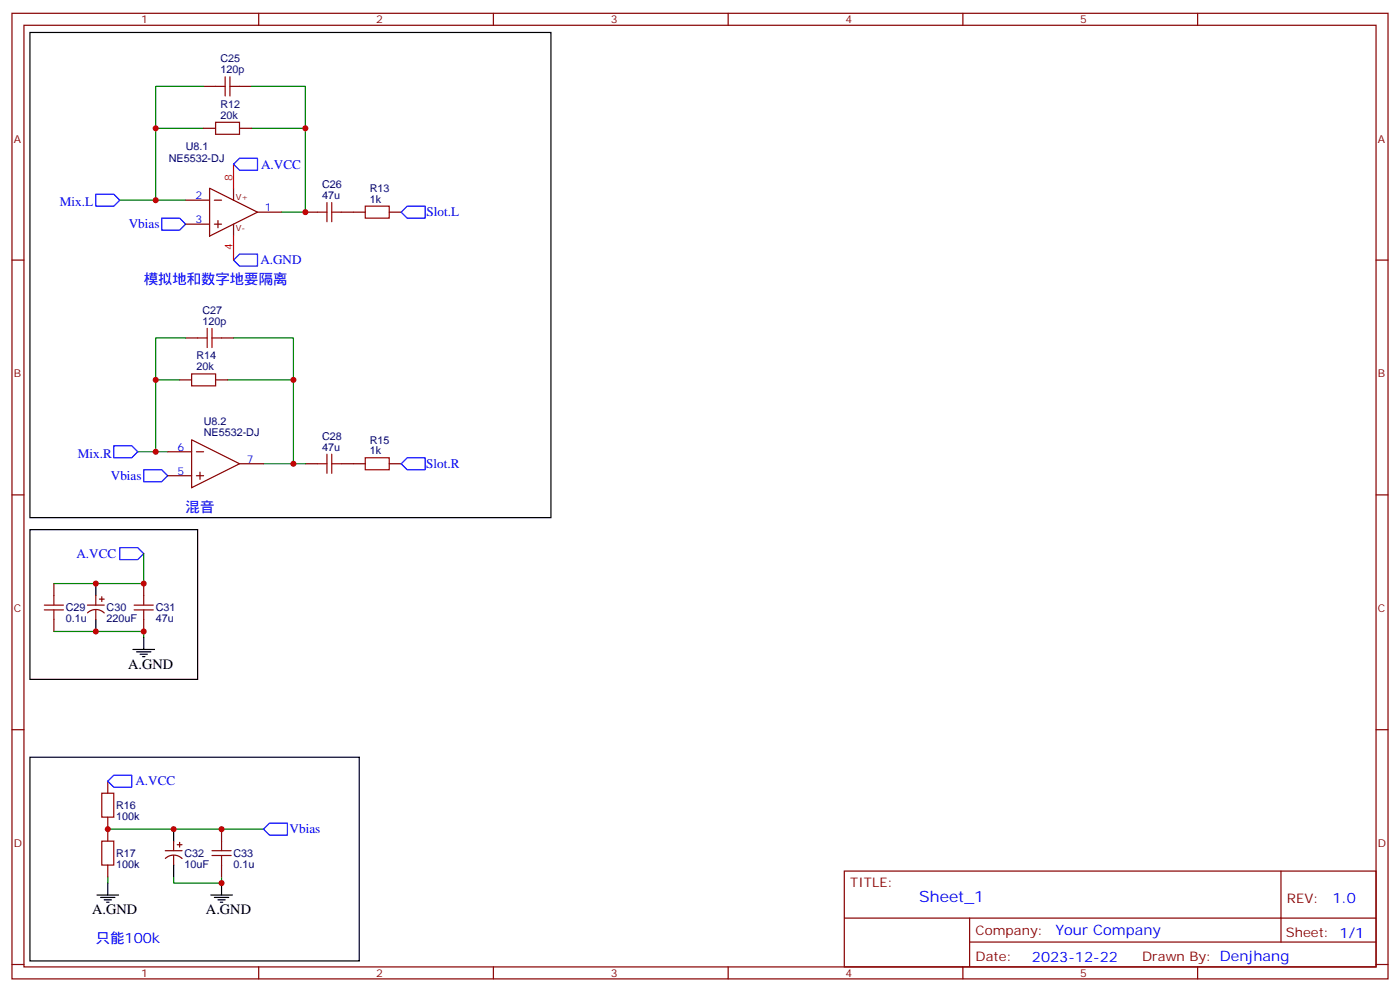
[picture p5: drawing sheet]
<svg xmlns="http://www.w3.org/2000/svg" width="412mm" height="292mm" viewBox="0 0 412 292" stroke-linecap="round" stroke-linejoin="round" font-family="sans-serif">
<g fill="none" stroke="#870000" stroke-width=".35">
<path d="M3.5 3.9h405.4v284.4h-405.4zM7.1 7.4h398.2v277.3h-398.2zM76.2 3.9v3.5M145.3 3.9v3.5M214.5 3.9v3.5M283.6 3.9v3.5M352.8 3.9v3.5M60 25.4h3.5M60 37.8h3.5M70.6 25.4h3.5M70.6 37.8h3.5M54.7 58.9h7"/>
<path d="M61.7 55.4l14.1 7.1-14.1 7zM63.1 58.9h2.2M68.8 55.4v3.5M3.5 76.6h3.6M54.7 66h7M63.1 66h2.2M64.2 64.9v2.2M68.8 66v3.5M75.8 62.5h7.1M90 62.5h3.5M100.5 62.5h7.1M114.7 62.5h3.5"/>
<path d="M405.3 76.6h3.6M54.7 99.5h3.5M65.3 99.5h3.5M52.9 111.9h3.5M63.5 111.9h3.5M49.4 133h7M56.4 129.5l14.2 7.1-14.2 7zM57.9 133h2.1M58.9 139v2.1M70.6 136.6h7M90 136.6h3.5M100.5 136.6h7.1"/>
<path d="M114.7 136.6h3.5M3.5 145.7h3.6M49.4 140.1h7M57.9 140.1h2.1M405.3 145.7h3.6M15.9 171.8v3.6M25.8 178.2h4.9M28.2 175.4v2.8M28.2 179.6v2.8M29.3 176.4h1.4M30 175.7v1.4M42.3 171.8v3.6"/>
<path d="M15.9 182.4v3.5M25.8 180.5a3.5 3.5 0 0 1 4.9 0M42.3 182.4v3.5M3.5 214.9h3.6M405.3 214.9h3.6M31.7 230v3.6M31.7 240.6v7.1M31.7 254.7v3.6M48.7 250.5h4.9M48.7 252.8a3.5 3.5 0 0 1 4.9 0M51.2 247.7v2.8M51.2 251.9v2.8"/>
<path d="M52.2 248.7h1.4M52.9 248v1.4M65.3 244.2v3.5M65.3 254.7v3.6M248.7 256.5h156.6v28.2h-156.6zM377.3 256.5v20.9M248.7 270.4h156.5M285.6 277.4h119.6M285.6 270.4v14.1M3.5 284h3.6M76.2 284.7v3.6M145.3 284.7v3.6"/>
<path d="M214.5 284.7v3.6M283.6 284.7v3.6M352.8 284.7v3.6M405.3 284h3.6"/>
</g>
<g fill="none" stroke="#000" stroke-width=".35">
<path d="M8.8 9.6h153.5v142.8h-153.5zM8.8 156h49.4v44.1h-49.4zM28.2 171.8v3.6M28.2 182.4v3.5M39.2 191.2h6.3M40.2 191.9h4.2M41.3 192.7h2.1M42 193.4h.7M42.3 187.7v3.5M8.8 223h97v60h-97zM51.2 244.2v3.5M51.2 254.7v3.6"/>
<path d="M28.6 263.6h6.3M29.6 264.3h4.3M30.7 265h2.1M31.4 265.7h.7M31.7 260v3.6M62.1 263.6h6.3M63.1 264.3h4.3M64.2 265h2.1M64.9 265.7h.7M65.3 260v3.6"/>
</g>
<path d="M28.2 57.2h5.3l1.8 1.7-1.8 1.8h-5.3zM70.6 46.6h5.2v3.5h-5.2l-1.8-1.7zM47.6 64.2h5.3l1.8 1.8-1.8 1.8h-5.3zM68.8 76.6l1.8-1.8h5.2v3.6h-5.2zM119.9 60.7h5.3v3.5h-5.3l-1.7-1.7zM33.5 131.3h5.3l1.8 1.7-1.8 1.8h-5.3zM42.3 138.3h5.3l1.8 1.8-1.8 1.8h-5.3zM119.9 134.8h5.3v3.5h-5.3l-1.7-1.7zM35.3 161.3h5.3l1.7 1.7-1.7 1.8h-5.3zM33.5 228.3h5.3v3.5h-5.3l-1.8-1.8zM79.4 242.4h5.3v3.5h-5.3l-1.8-1.7z" fill="none" stroke="#00f" stroke-width=".35"/>
<g fill="none" stroke="#a10000" stroke-width=".35">
<path d="M63.5 36h7.1v3.5h-7.1zM63.5 25.4h2.8M66.3 22.6v5.7M67.7 25.4h2.9M67.7 22.6v5.7M96.3 59.7v5.6M97.7 59.7v5.6M93.5 62.5h2.8M97.7 62.5h2.8M107.6 60.7h7.1v3.5h-7.1zM58.2 99.5h2.8M61 96.7v5.6"/>
<path d="M62.4 99.5h2.9M62.4 96.7v5.6M56.4 110.1h7.1v3.5h-7.1zM93.5 136.6h2.8M96.3 133.7v5.7M97.7 136.6h2.8M97.7 133.7v5.7M107.6 134.8h7.1v3.5h-7.1zM13.1 179.6h5.6M13.1 178.2h5.6M15.9 175.4v2.8M15.9 179.6v2.8"/>
<path d="M39.5 179.6h5.7M39.5 178.2h5.7M42.3 175.4v2.8M42.3 179.6v2.8M30 233.6h3.5v7h-3.5zM30 247.7h3.5v7h-3.5zM62.4 251.9h5.7M62.4 250.5h5.7M65.3 247.7v2.8M65.3 251.9v2.8"/>
</g>
<g fill="none" stroke="#008700" stroke-width=".35">
<path d="M60 37.8h-14.1v21.1M60 25.4h-14.1v12.4M74.1 37.8h15.9v24.7h-7.1M74.1 25.4h15.9v12.4M35.3 58.9h19.4M54.7 99.5h-8.8v12.4M68.8 99.5h17.6v12.4M52.9 111.9h-7v21.1M67 111.9h19.4v24.7h-8.8M40.6 133h8.8M86.4 136.6h3.6M42.3 163v8.8h-26.4"/>
<path d="M15.9 185.9h26.4v1.8M31.7 244.2h45.9M31.7 258.3v1.7M51.2 258.3v1.7h14.1v-1.7"/>
</g>
<path d="M68.8 48.4v7M68.8 69.5v7.1" fill="none" stroke="#f00" stroke-width=".35"/>
<g fill="#c00">
<circle cx="42.3" cy="185.9" r=".88"/>
<circle cx="42.3" cy="171.8" r=".88"/>
<circle cx="28.2" cy="171.8" r=".88"/>
<circle cx="28.2" cy="185.9" r=".88"/>
<circle cx="90" cy="62.5" r=".88"/>
<circle cx="86.4" cy="136.6" r=".88"/>
<circle cx="90" cy="37.8" r=".88"/>
<circle cx="86.4" cy="111.9" r=".88"/>
<circle cx="45.9" cy="58.9" r=".88"/>
<circle cx="45.9" cy="37.8" r=".88"/>
<circle cx="45.9" cy="133" r=".88"/>
<circle cx="45.9" cy="111.9" r=".88"/>
<circle cx="65.3" cy="244.2" r=".88"/>
<circle cx="65.3" cy="260" r=".88"/>
<circle cx="31.8" cy="244.2" r=".88"/>
<circle cx="51.2" cy="244.2" r=".88"/>
</g>
<text font-size="4.6" fill="#00f" x="270.8" y="265.5">Sheet_1</text>
<g font-size="4.2" fill="#00f">
<text x="42.3" y="83.6">模拟地和数字地要隔离</text>
<text x="54.7" y="150.7">混音</text>
<text x="392.5" y="265.8">1.0</text>
<text x="310.9" y="275.3">Your Company</text>
<text x="28.2" y="277.7">只能100k</text>
<text x="304" y="283.1">2023-12-22</text>
</g>
<g font-size="4.2">
<text x="37.7" y="196.9">A.GND</text>
<text x="27.2" y="269.2">A.GND</text>
<text x="60.7" y="269.2">A.GND</text>
</g>
<g font-size="3.9" fill="#00f">
<text x="76.9" y="49.6">A.VCC</text>
<text x="17.6" y="60.7">Mix.L</text>
<text x="125.7" y="63.7">Slot.L</text>
<text x="37.9" y="67.3">Vbias</text>
<text x="76.7" y="77.9">A.GND</text>
<text x="22.9" y="134.8">Mix.R</text>
<text x="125.6" y="137.8">Slot.R</text>
<text x="32.7" y="141.4">Vbias</text>
<text x="22.5" y="164.3">A.VCC</text>
<text x="39.9" y="231.3">A.VCC</text>
<text x="85.3" y="245.4">Vbias</text>
</g>
<g font-size="3.9" fill="#800">
<text x="250.5" y="261.1">TITLE:</text>
<text x="379.1" y="265.8">REV:</text>
<text x="287.4" y="275.3">Company:</text>
<text x="378.7" y="275.9">Sheet: 1/1</text>
<text x="287.4" y="283">Date:</text>
<text x="336.4" y="283.1">Drawn By: Denjhang</text>
</g>
<g font-size="3.2" fill="#800">
<text x="41.6" y="6.9">1</text>
<text x="110.8" y="6.9">2</text>
<text x="179.9" y="6.9">3</text>
<text x="249.1" y="6.9">4</text>
<text x="318.2" y="6.9">5</text>
<text x="4.1" y="42">A</text>
<text x="405.9" y="42">A</text>
<text x="4.1" y="111.2">B</text>
<text x="405.9" y="111.2">B</text>
<text x="4.1" y="180.3">C</text>
<text x="405.9" y="180.3">C</text>
<text x="4.1" y="249.4">D</text>
<text x="405.9" y="249.4">D</text>
<text x="41.6" y="287.7">1</text>
<text x="110.8" y="287.7">2</text>
<text x="179.9" y="287.7">3</text>
<text x="249.1" y="287.7">4</text>
<text x="318.2" y="287.7">5</text>
</g>
<g font-size="3.2" fill="#000080">
<text x="64.9" y="21.6">120p</text>
<text x="64.9" y="18.4">C25</text>
<text x="64.9" y="35">20k</text>
<text x="64.9" y="31.7">R12</text>
<text x="49.7" y="47.8">NE5532-DJ</text>
<text x="54.7" y="44.2">U8.1</text>
<text x="94.9" y="58.6">47u</text>
<text x="94.9" y="55.4">C26</text>
<text x="108.9" y="59.7">1k</text>
<text x="108.9" y="56.6">R13</text>
<text x="59.6" y="95.6">120p</text>
<text x="59.6" y="92.5">C27</text>
<text x="57.9" y="105.8">R14</text>
<text x="57.9" y="109">20k</text>
<text x="60" y="125.2">U8.2</text>
<text x="60" y="128.4">NE5532-DJ</text>
<text x="94.9" y="129.5">C28</text>
<text x="108.9" y="130.7">R15</text>
<text x="94.9" y="132.7">47u</text>
<text x="108.9" y="133.7">1k</text>
<text x="19.4" y="183.2">0.1u</text>
<text x="19.4" y="180">C29</text>
<text x="31.4" y="183.2">220uF</text>
<text x="31.4" y="180">C30</text>
<text x="45.9" y="183.2">47u</text>
<text x="45.9" y="180">C31</text>
<text x="34.2" y="238.2">R16</text>
<text x="34.2" y="241.5">100k</text>
<text x="34.2" y="255.6">100k</text>
<text x="34.2" y="252.3">R17</text>
<text x="54.3" y="255.5">10uF</text>
<text x="54.3" y="252.4">C32</text>
<text x="68.8" y="255.6">0.1u</text>
<text x="68.8" y="252.4">C33</text>
</g>
<g font-size="3.2" fill="#f00">
<text x="68.4" y="53.3" transform="rotate(-90 68.4 53.3)">8</text>
<text x="68.4" y="73.7" transform="rotate(-90 68.4 73.7)">4</text>
</g>
<g font-size="3.2" fill="#00f">
<text x="57.6" y="58.6">2</text>
<text x="57.6" y="65.7">3</text>
<text x="78" y="62.1">1</text>
<text x="52.3" y="132.7">6</text>
<text x="72.7" y="136.2">7</text>
<text x="52.3" y="139.7">5</text>
</g>
<g font-size="2.5" fill="#800">
<text x="69.5" y="58.9">V+</text>
<text x="69.5" y="68.1">V-</text>
</g>
</svg>
